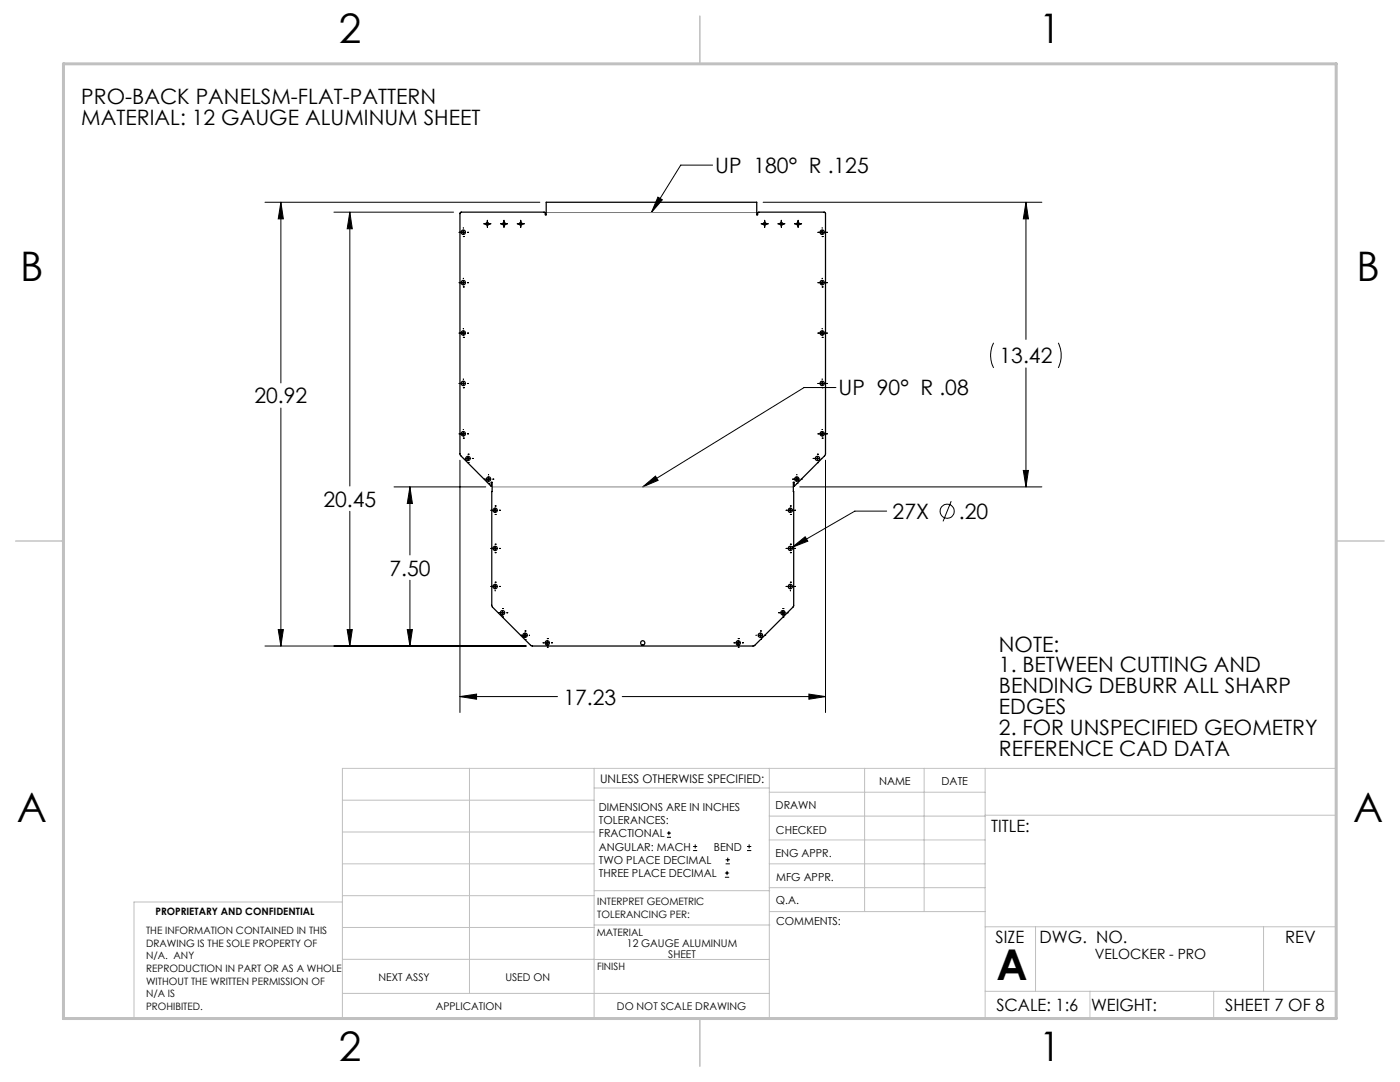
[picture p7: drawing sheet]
<svg xmlns="http://www.w3.org/2000/svg" width="279mm" height="216mm" viewBox="0 0 279 216" stroke-linecap="round" stroke-linejoin="round" font-family="sans-serif">
<g fill="none" stroke="#000" stroke-width=".2">
<path d="M131.3 39.3l.9 .6-2.2 2.5zM142.2 32.9h-6.3l-5.9 9.5M52.9 40.4h54.8M56.1 40.4l.5 3.3h-1.1zM56.1 40.4v36M66.6 42.3h23.9M69.8 42.3l.5 3.3h-1zM69.8 42.3v54.7M91.6 56.4h.1M91.6 46.4h.1M92 56.4h.9M92 46.4h.9"/>
<path d="M92.5 57.3h.1M92.5 47.2h.1M92.5 45.5h.1M92.5 45.9v.9M92.5 55.5v.1M92.5 56v.8M93.3 56.4h.1M93.3 46.4h.1M96.6 44.7h1.4M97.3 44v1.4M99.9 44.7h1.4M100.6 44v1.4"/>
<path d="M103.2 44.7h1.4M103.9 44v1.4M151.9 44.7h1.4M152.3 40.4h55.6M152.6 44v1.4M155.3 44.7h1.3M155.9 44v1.4M158.6 44.7h1.4M159.3 44v1.4M163.2 56.4h.1M163.2 46.4h.1M163.7 56.4h.8"/>
<path d="M163.7 46.4h.8M164.1 57.3h.1M164.1 47.2h.1M164.1 45.5h.1M164.1 45.9v.9M164.1 55.5v.1M164.1 56v.8M164.9 56.4h.1M164.9 46.4h.1M204.8 40.4l.4 3.3h-1zM204.8 40.4v27.3M91.6 76.5h.1"/>
<path d="M91.6 66.5h.1M92 76.5h.9M92 66.5h.9M92.5 77.4h.1M92.5 67.3h.1M92.5 65.6h.1M92.5 66v.9M92.5 75.6v.1M92.5 76.1v.8M93.3 76.5h.1M93.3 66.5h.1M163.2 66.5h.1"/>
<path d="M163.2 76.5h.1M163.7 76.5h.8M163.7 66.5h.8M164.1 67.3h.1M164.1 77.4h.1M164.1 65.6h.1M164.1 66v.9M164.1 75.6v.1M164.1 76.1v.8M164.9 66.5h.1M164.9 76.5h.1M166.8 77.3h-6.3l-32.2 19.9"/>
<path d="M198.3 68.4a5.5 5.5 0 0 0 0 5M204.8 73.4v23.8M211.2 68.4a5.8 5.8 0 0 1 0 5M56.1 81.4v47.5M78.6 97.2h18.3M81.8 97.2l.5 3.3h-1zM81.8 97.2v13.5M91.6 86.6h.1M91.8 91.8v50.4M92 86.6h.9M92.5 87.4h.1M92.5 85.7h.1"/>
<path d="M92.5 86.1v.9M92.5 91.5h.1M93 91.5h.8M93.3 86.6h.1M93.4 90.6h.1M93.4 92.3h.1M93.4 91.1v.8M94.3 91.5h.1M96.7 95.6h.1M97.1 95.6h.8M97.5 96.4h.1M97.5 94.7v.1"/>
<path d="M97.5 95.2v.8M98.4 95.6h.1M128.3 97.2l2.5-2.2 .5 .8zM158.2 95.6h.1M158.6 95.6h.9M159 96.4h.1M159 94.7v.1M159 95.2v.8M159.6 97.2h48.3M159.9 95.6h.1M162.3 91.5h.1M162.7 91.5h.8"/>
<path d="M163.1 90.6h.1M163.1 92.3h.1M163.1 91.1v.8M163.2 86.6h.1M163.7 86.6h.8M164 91.5h.1M164.1 87.4h.1M164.1 85.7h.1M164.1 86.1v.9M164.7 91.8v50.4M164.9 86.6h.1M204.2 93.9h1l-.4 3.3z"/>
<path d="M69.8 102v26.9M81.8 115.8v13.1M98 117h.1M98 101.8h.1M98 109.4h.1M98.4 109.4h.8M98.4 101.8h.8M98.4 117h.8M98.8 116.2h.1M98.8 101h.1M98.8 102.7h.1M98.8 108.6h.1"/>
<path d="M98.8 110.3h.1M98.8 101.4v.8M98.8 109v.9M98.8 116.6v.8M98.8 117.9h.1M99.7 117h.1M99.7 101.8h.1M99.7 109.4h.1M156.9 109.4h.1M156.9 101.8h.1M156.9 117h.1M157.3 109.4h.9"/>
<path d="M157.3 101.8h.9M157.3 117h.9M157.7 108.6h.1M157.7 110.3h.1M157.7 101h.1M157.7 102.7h.1M157.7 116.2h.1M157.7 101.4v.8M157.7 109v.9M157.7 116.6v.8M157.7 117.9h.1M158.1 109.2l2.6-2.1 .5 .9z"/>
<path d="M158.6 109.4h.1M158.6 101.8h.1M158.6 117h.1M177 102h-6.4l-12.5 7.2M189.8 100l-1.6 4M52.9 128.9h52.1M55.5 125.6h1.1l-.5 3.3zM69.3 125.6h1l-.5 3.3zM81.3 125.6h1l-.5 3.3zM91.8 139l3.3-.5v1zM91.8 139h19.5M99.4 122.3h.1"/>
<path d="M99.9 122.3h.8M100.3 121.4h.1M100.3 123.1h.1M100.3 121.8v.9M101.1 122.3h.1M103.9 126.8h.1M104.4 126.8h.8M104.8 125.9h.1M104.8 127.6h.1M104.8 126.3v.9M105.6 126.8h.1M108.4 128.3h.1"/>
<path d="M108.8 128.3h.8M109.2 127.4h.1M109.2 129.1h.1M109.2 127.8v.9M110.1 128.3h.1M124.2 139h40.5M146.5 128.3h.1M146.9 128.3h.8M147.3 127.4h.1M147.3 129.1h.1M147.3 127.8v.9M148.2 128.3h.1"/>
<path d="M150.9 126.8h.1M151.3 126.8h.9M151.8 125.9h.1M151.8 127.6h.1M151.8 126.3v.9M152.6 126.8h.1M155.4 122.3h.1M155.8 122.3h.9M156.2 121.4h.1M156.2 123.1h.1M156.2 121.8v.9M157.1 122.3h.1"/>
<path d="M161.4 138.5l3.3 .5-3.3 .5zM133.1 167.1h.8M133.1 166.2h.8M133.5 165.8v.9M138.3 169.7h.8M138.3 168.9h.8M138.7 168.5v.8M144.7 175h.8M144.7 174.2h.8M144.8 172.4h.9M144.8 171.6h.9M145.1 173.8v.8"/>
<path d="M145.2 171.1v.9M149.1 169.7h.8M149.1 168.9h.8M149.5 168.5v.8"/>
<circle cx="189" cy="102" r="1.41"/>
</g>
<path d="M109 42.4h42M98.2 97.2h60.1" fill="none" stroke="#808080" stroke-width=".2"/>
<g fill="none" stroke="#c0c0c0" stroke-width=".2">
<path d="M68.3 159.7h50.3M93.7 153.3v44.9M118.6 153.3v49.9M118.6 157.2h34.9M153.5 153.3v49.9M153.5 158.1h43.1M172.5 153.3v28.6M184.4 153.3v28.6M196.6 153.3v49.9M68.3 180h-41.6v23.2h240v-49.9h-198.4v49.9M68.3 178.7h50.3M68.3 172.4h50.3"/>
<path d="M68.3 166h50.3M118.6 177.7h35M153.5 167.6h43.1M153.5 162.8h43.1M153.5 172.4h43.1M153.5 177.1h43.1M196.6 162.7h70.1M68.3 198.2h85.2M68.3 191.4l85.2 .1M68.3 185.1h50.3M118.6 184.6h35M153.6 181.9h43"/>
<path d="M196.6 197.8h70.1M196.6 184.9h70.1M206.7 184.9v12.9M217.5 197.8v5.4M242.2 197.8v5.4M252.2 184.9v12.9"/>
</g>
<path d="M139.7 3.2v9.5M3.1 107.9h9.6M266.7 107.9h9.5M139.7 203.2v9.6" fill="none" stroke="#c0c0c0" stroke-width=".3"/>
<path d="M12.7 12.7h254v190.5h-254z" fill="none" stroke="#c0c0c0" stroke-width=".6"/>
<g fill="#000">
<path d="M204.8 40.4l.4 3.3h-1zM204.2 93.9h1l-.4 3.3zM81.3 125.6h1l-.5 3.3zM81.8 97.2l.5 3.3h-1zM55.5 125.6h1.1l-.5 3.3zM56.1 40.4l.5 3.3h-1.1zM91.8 139l3.3-.5v1zM161.4 138.5l3.3 .5-3.3 .5zM69.8 42.3l.5 3.3h-1zM69.3 125.6h1l-.5 3.3zM158.1 109.2l3.1-1.2-.5-.9z"/>
<path d="M128.3 97.2l2.5-2.2 .5 .8zM131.3 39.3l.9 .6-2.2 2.5z"/>
</g>
<g fill="none" stroke="#000" stroke-width=".25">
<path d="M91.8 42.4l.2-.1h16.6l.2 .2v.4h.2v-2.5h42v2.5h.2v-.4l.2-.2h13.1l.2 .1v48.2l-6.2 6.4v-.8h-.2l.1 24.7-7.9 8h-44.4l-7.9-7.8v-24.9h-.2v.8l-6.2-6.3z"/>
<circle cx="92.5" cy="46.3" r=".43"/>
<circle cx="92.5" cy="56.4" r=".43"/>
<circle cx="97.3" cy="44.7" r=".28"/>
<circle cx="100.6" cy="44.7" r=".27"/>
<circle cx="103.9" cy="44.7" r=".28"/>
<circle cx="152.6" cy="44.7" r=".28"/>
<circle cx="156" cy="44.7" r=".27"/>
<circle cx="159.3" cy="44.7" r=".28"/>
<circle cx="164.1" cy="46.3" r=".43"/>
<circle cx="164.1" cy="56.4" r=".43"/>
<circle cx="92.5" cy="76.5" r=".43"/>
<circle cx="92.5" cy="66.4" r=".43"/>
<circle cx="164.1" cy="76.5" r=".43"/>
<circle cx="164.1" cy="66.4" r=".43"/>
<circle cx="92.5" cy="86.5" r=".43"/>
<circle cx="93.4" cy="91.5" r=".43"/>
<circle cx="97.5" cy="95.6" r=".43"/>
<circle cx="159" cy="95.6" r=".42"/>
<circle cx="163.1" cy="91.5" r=".43"/>
<circle cx="164.1" cy="86.5" r=".43"/>
<circle cx="98.8" cy="101.8" r=".42"/>
<circle cx="98.8" cy="117" r=".43"/>
<circle cx="98.8" cy="109.4" r=".43"/>
<circle cx="157.7" cy="101.8" r=".41"/>
<circle cx="157.7" cy="117.1" r=".42"/>
<circle cx="157.7" cy="109.4" r=".42"/>
<circle cx="100.3" cy="122.3" r=".43"/>
<circle cx="104.8" cy="126.7" r=".43"/>
<circle cx="109.2" cy="128.3" r=".42"/>
<circle cx="128.3" cy="128.3" r=".42"/>
<circle cx="147.3" cy="128.3" r=".42"/>
<circle cx="151.7" cy="126.7" r=".43"/>
<circle cx="156.3" cy="122.3" r=".43"/>
</g>
<text font-size="8.5" x="198.9" y="195.5">A</text>
<g font-size="8.1">
<text x="67.6" y="8.5">2</text>
<text x="207.3" y="8.5">1</text>
<text x="4" y="56.2">B</text>
<text x="270.7" y="56.2">B</text>
<text x="3.3" y="164.1">A</text>
<text x="270" y="164.1">A</text>
<text x="67.6" y="211.7">2</text>
<text x="207.3" y="211.7">1</text>
</g>
<g font-size="4.2">
<text x="16.2" y="20.7">PRO-BACK PANELSM-FLAT-PATTERN</text>
<text x="16.2" y="24.8">MATERIAL: 12 GAUGE ALUMINUM SHEET</text>
<text x="142.7" y="34.5">UP 180° R .125</text>
<text x="199.5" y="72.5">13.42</text>
<text x="50.8" y="80.5">20.92</text>
<text x="167.4" y="78.9">UP 90° R .08</text>
<text x="64.5" y="101.1">20.45</text>
<text x="178.1" y="103.5">27X</text>
<text x="191.4" y="103.5">.20</text>
<text x="77.7" y="114.8">7.50</text>
<text x="199.4" y="130">NOTE:</text>
<text x="199.4" y="134.2">1. BETWEEN CUTTING AND</text>
<text x="112.4" y="140.6">17.23</text>
<text x="199.4" y="138.4">BENDING DEBURR ALL SHARP</text>
<text x="199.4" y="142.5">EDGES</text>
<text x="199.4" y="146.7">2. FOR UNSPECIFIED GEOMETRY</text>
<text x="199.4" y="150.9">REFERENCE CAD DATA</text>
</g>
<g font-size="3.4">
<text x="197.8" y="166">TITLE:</text>
<text x="198.7" y="188.1">SIZE</text>
<text x="207.5" y="188.1">DWG. NO.</text>
<text x="256.5" y="188.2">REV</text>
<text x="198.8" y="201.7">SCALE: 1:6</text>
<text x="217.7" y="201.8">WEIGHT:</text>
<text x="244.5" y="201.7">SHEET 7 OF 8</text>
</g>
<text font-size="2.8" x="218.5" y="191.3">VELOCKER - PRO</text>
<text font-size="2.4" x="119.8" y="156.2">UNLESS OTHERWISE SPECIFIED:</text>
<g font-size="2.2">
<text x="119.5" y="161.8">DIMENSIONS ARE IN INCHES</text>
<text x="154.8" y="161.4">DRAWN</text>
<text x="175.4" y="156.6">NAME</text>
<text x="187.9" y="156.7">DATE</text>
<text x="119.5" y="164.4">TOLERANCES:</text>
<text x="119.5" y="167.1">FRACTIONAL</text>
<text x="154.9" y="166.3">CHECKED</text>
<text x="119.5" y="169.7">ANGULAR: MACH</text>
<text x="119.5" y="172.4">TWO PLACE DECIMAL</text>
<text x="142.5" y="169.7">BEND</text>
<text x="154.8" y="171">ENG APPR.</text>
<text x="119.5" y="175">THREE PLACE DECIMAL</text>
<text x="154.9" y="175.7">MFG APPR.</text>
<text x="154.9" y="180.4">Q.A.</text>
<text x="154.9" y="184.6">COMMENTS:</text>
</g>
<g font-size="2.1">
<text x="125.1" y="189">12 GAUGE ALUMINUM</text>
<text x="133.4" y="191.1">SHEET</text>
<text x="75.5" y="195.7">NEXT ASSY</text>
<text x="100.9" y="195.7">USED ON</text>
<text x="86.9" y="201.5">APPLICATION</text>
<text x="123.1" y="201.6">DO NOT SCALE DRAWING</text>
</g>
<g font-size="2">
<text x="31" y="182.6">PROPRIETARY AND CONFIDENTIAL</text>
<text x="119.2" y="180.6">INTERPRET GEOMETRIC</text>
<text x="119.2" y="183.1">TOLERANCING PER:</text>
<text x="29.2" y="186.4">THE INFORMATION CONTAINED IN THIS</text>
<text x="29.2" y="188.9">DRAWING IS THE SOLE PROPERTY OF</text>
<text x="29.2" y="191.4">N/A. ANY</text>
<text x="119.1" y="186.7">MATERIAL</text>
<text x="29.2" y="193.9">REPRODUCTION IN PART OR AS A WHOLE</text>
<text x="29.2" y="196.5">WITHOUT THE WRITTEN PERMISSION OF</text>
<text x="119.1" y="193.5">FINISH</text>
<text x="29.2" y="199">N/A IS</text>
<text x="29.2" y="201.5">PROHIBITED.</text>
</g>
</svg>
